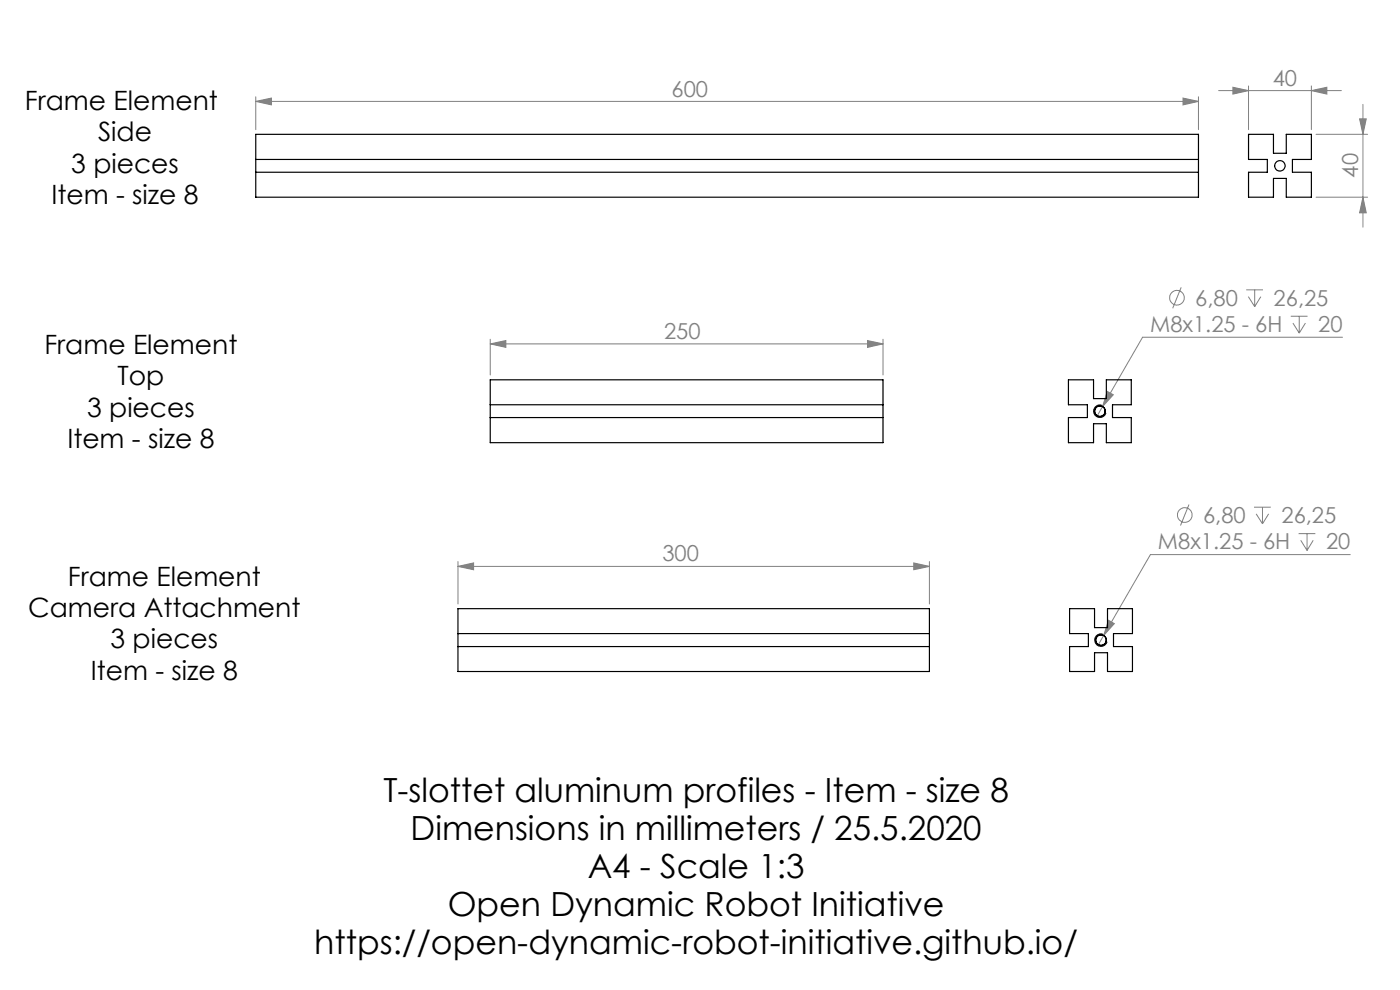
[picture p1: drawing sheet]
<svg xmlns="http://www.w3.org/2000/svg" width="297mm" height="210mm" viewBox="0 0 297 210" stroke-linecap="round" stroke-linejoin="round" font-family="sans-serif">
<g fill="none" stroke="#808080" stroke-width=".21">
<path d="M258.5 19.2h26.1M261.5 18.5l3.4 .7-3.4 .8zM264.9 18.2v9.3M278.2 19.2l3.3-.7v1.5zM278.2 18.2v9.3M54.3 21.5l3.3-.7v1.5zM54.3 20.5v7M54.3 21.5h199.9M251 20.8l3.2 .7-3.2 .8zM254.2 20.5v7M279.2 28.5h10.9M288.4 25.2h1.4l-.7 3.3z"/>
<path d="M289.1 22.1v26.1M279.2 41.8h10.9M289.1 41.8l.7 3.3h-1.4zM104 72.9l3.3-.7v1.5zM104 72v7.5M104 72.9h83.3M184 72.2l3.3 .7-3.3 .8zM187.3 72v7.5M250.6 61l-1.8 4.4M264.4 61.5h3.5M264.8 62.9l1.4 2.1M266.2 61.5v3.5"/>
<path d="M267.5 62.9l-1.3 2.1M273.8 67.1h3.6M274.3 68.5l1.3 2.2M275.6 67.1v3.6M276.9 68.5l-1.3 2.2M284.8 71.5h-42.4l-8.5 14.7M233.9 86.2l-1.1 2M234.9 83l1.3 .7-2.3 2.5zM97.2 119.1v9M193.9 119.4l3.3 .7-3.3 .8zM197.2 119.1v9M252.2 107l-1.8 4.5"/>
<path d="M266 107.6h3.6M266.5 109l1.3 2.1M267.8 107.6v3.5M269.1 109l-1.3 2.1M275.5 113.2h3.5M275.9 114.6l1.4 2.2M277.3 113.2v3.6M278.6 114.6l-1.3 2.2M286.5 117.6h-42.4l-10 17.2M97.2 120.1l3.3-.7v1.5zM97.2 120.1h100M234.1 134.8l-1.1 2"/>
<path d="M235.2 131.6l1.2 .7-2.3 2.5z"/>
<circle cx="249.7" cy="63.2" r="1.55"/>
<circle cx="251.4" cy="109.2" r="1.55"/>
</g>
<path d="M233.7 85.9a1.34 1.34 0 0 0-1.6 1 1.34 1.34 0 0 0 .9 1.6 1.34 1.34 0 0 0 1.6-.9M233.9 134.5a1.33 1.33 0 0 0-1.6 .9 1.33 1.33 0 0 0 .9 1.7 1.33 1.33 0 0 0 1.6-1" fill="none" stroke="#000" stroke-width=".21"/>
<g fill="#808080">
<path d="M234.9 83l-1 3.2 2.3-2.5zM235.2 131.6l-1.1 3.2 2.3-2.5z"/>
<path d="M54.3 21.5l3.3-.7v1.5zM251 20.8l3.2 .7-3.2 .8zM104 72.9l3.3-.7v1.5zM184 72.2l3.3 .7-3.3 .8zM97.2 120.1l3.3-.7v1.5zM193.9 119.4l3.3 .7-3.3 .8z"/>
<path d="M278.2 19.2l3.3-.7v1.5zM261.5 18.5l3.4 .7-3.4 .8z"/>
<path d="M288.4 25.2h1.4l-.7 3.3zM289.1 41.8l.7 3.3h-1.4z"/>
</g>
<g fill="none" stroke="#000" stroke-width=".25">
<path d="M54.3 36.5h199.9M54.3 28.5h199.9v13.3h-199.9zM54.3 33.8h199.9M264.9 28.5h5.3v4h2.7v-4h5.3v5.3h-4v2.7h4v5.3h-5.3v-4h-2.7v4h-5.3v-5.3h4v-2.7h-4zM104 85.9h83.3M104 80.6h83.3v13.3h-83.3zM104 88.6h83.3M226.7 80.6h5.3v4h2.7v-4h5.3v5.3h-4v2.7h4v5.3h-5.3v-4h-2.7v4h-5.3v-5.3h4v-2.7h-4zM97.2 134.4h100M97.2 129.1h100v13.3h-100zM97.2 137.2h100M226.9 129.1h5.3v4h2.8v-4h5.2v5.3h-4v2.8h4v5.2h-5.2v-3.9h-2.8v3.9h-5.3v-5.2h4v-2.8h-4z"/>
<circle cx="271.5" cy="35.2" r="1.12"/>
<circle cx="233.3" cy="87.2" r="1.13"/>
<circle cx="233.3" cy="87.2" r="1.12"/>
<circle cx="233.6" cy="135.8" r="1.14"/>
</g>
<g font-size="7.1">
<text x="81.3" y="170">T-slottet aluminum profiles - Item - size 8</text>
<text x="87.1" y="178.1">Dimensions in millimeters / 25.5.2020</text>
<text x="124.7" y="186.2">A4 - Scale 1:3</text>
<text x="95" y="194.2">Open Dynamic Robot Initiative</text>
<text x="66.7" y="202.3">https://open-dynamic-robot-initiative.github.io/</text>
</g>
<g font-size="5.6">
<text x="5.3" y="23.3">Frame Element</text>
<text x="20.8" y="30">Side</text>
<text x="15.1" y="36.6">3 pieces</text>
<text x="10.9" y="43.3">Item - size 8</text>
<text x="9.4" y="75.1">Frame Element</text>
<text x="24.9" y="81.7">Top</text>
<text x="18.5" y="88.4">3 pieces</text>
<text x="14.3" y="95">Item - size 8</text>
<text x="14.4" y="124.2">Frame Element</text>
<text x="6" y="130.9">Camera Attachment</text>
<text x="23.4" y="137.5">3 pieces</text>
<text x="19.2" y="144.2">Item - size 8</text>
</g>
<g font-size="4.7" fill="#808080">
<text x="142.5" y="20.5">600</text>
<text x="270" y="18.2">40</text>
<text x="288.1" y="37.7" transform="rotate(-90 288.1 37.7)">40</text>
<text x="253.6" y="64.9">6,80</text>
<text x="270.2" y="64.9">26,25</text>
<text x="140.9" y="71.9">250</text>
<text x="244" y="70.5">M8x1.25 - 6H</text>
<text x="279.7" y="70.5">20</text>
<text x="255.2" y="110.9">6,80</text>
<text x="271.9" y="110.9">26,25</text>
<text x="140.5" y="119.1">300</text>
<text x="245.7" y="116.5">M8x1.25 - 6H</text>
<text x="281.3" y="116.5">20</text>
</g>
</svg>
